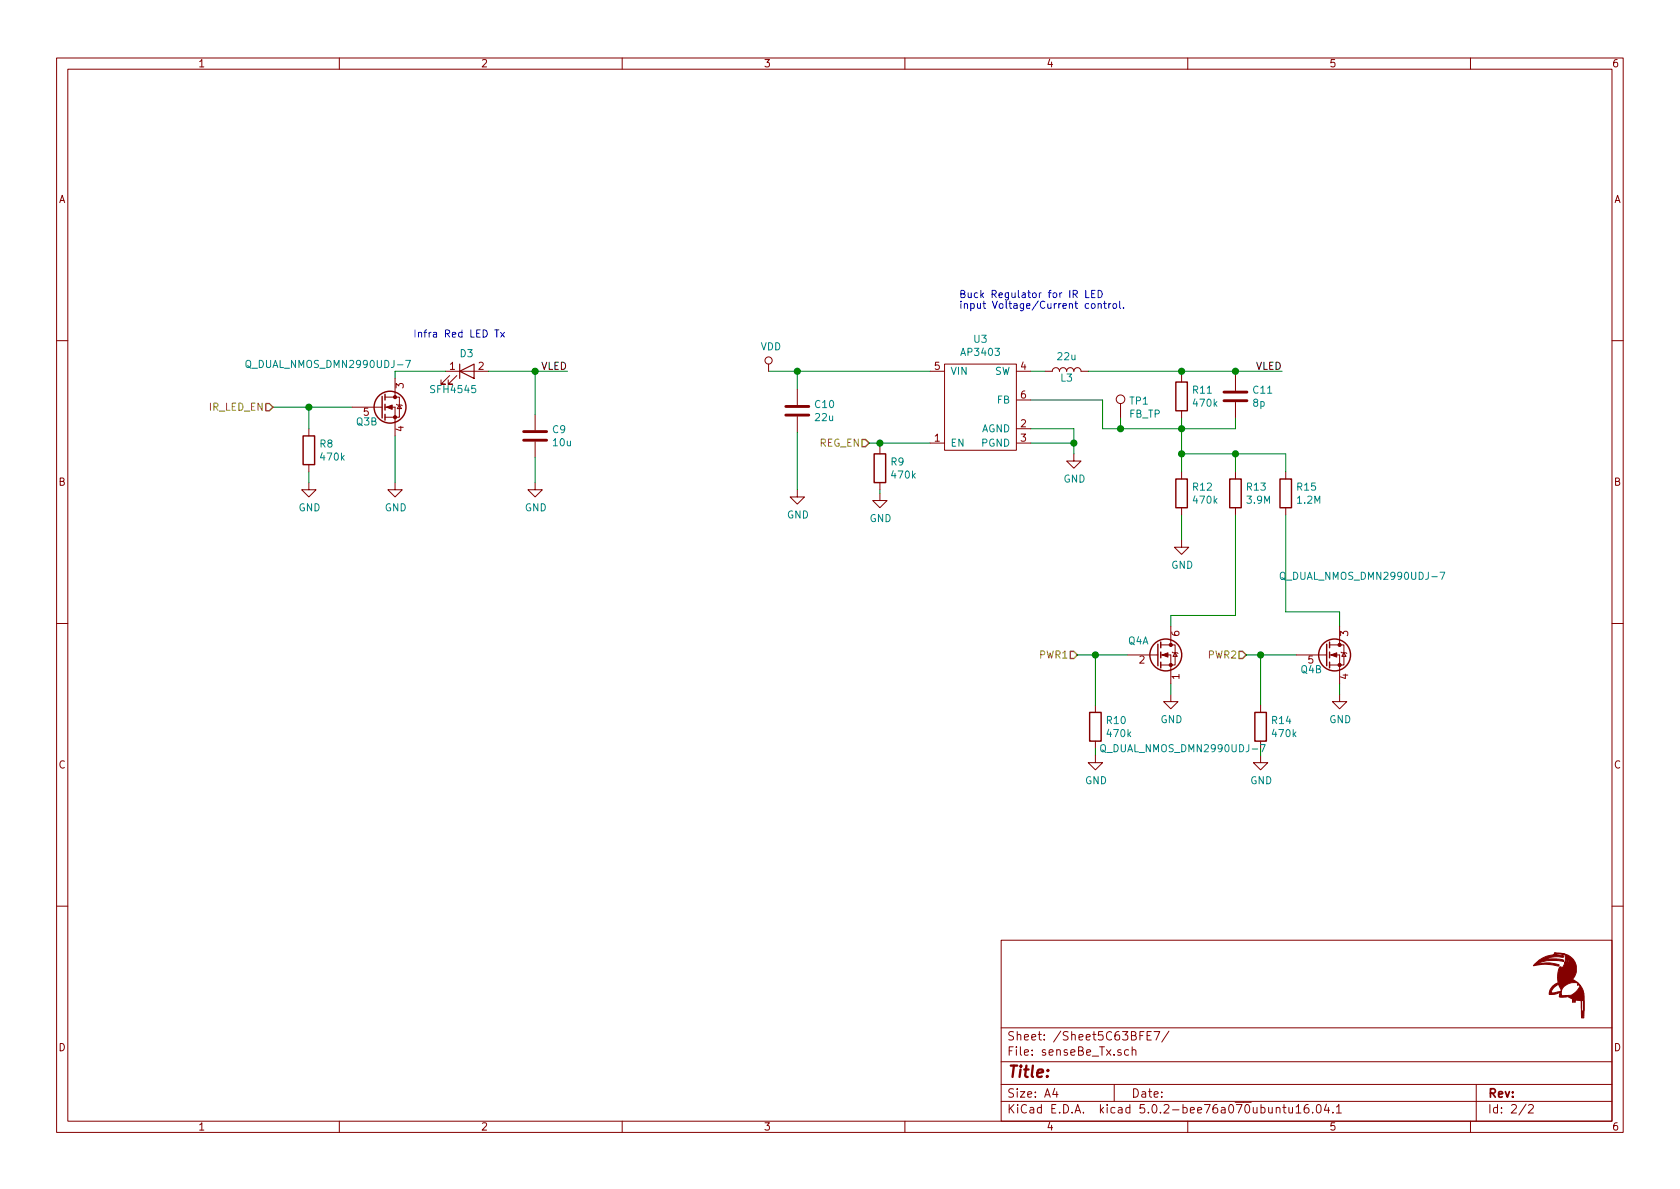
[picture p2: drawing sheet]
EESchema Schematic File Version 4
LIBS:senseBe_rev2-cache
EELAYER 26 0
EELAYER END
$Descr A4 11693 8268
encoding utf-8
Sheet 2 2
Title ""
Date ""
Rev ""
Comp ""
Comment1 ""
Comment2 ""
Comment3 ""
Comment4 ""
$EndDescr
Text Notes 2875 2350 0    50   ~ 0
Infra Red LED Tx
$Comp
L senseBe_rev1-rescue:AP3403-AP3403_LED_test-Ap3403_LED_test-rescue-senseBeTx_rev3-rescue-senseBe_rev1-rescue U?
U 1 1
P 6825 2825
AR Path="/5C8021A4" Ref="U?"  Part="1" 
AR Path="/5C63BFE8/5C8021A4" Ref="U3"  Part="1" 
F 0 "U3" H 6825 3300 50  0000 C CNN
F 1 "AP3403" H 6825 3209 50  0000 C CNN
F 2 "senseBe_rev2_fp:AP3403_U-DFN1616-6(Type G)" H 6825 2675 50  0001 C CNN
F 3 "" H 6825 2675 50  0001 C CNN
	1    6825 2825
	1    0    0    -1  
$EndComp
$Comp
L senseBe_rev1-rescue:R-AP3403_LED_test-Ap3403_LED_test-rescue-senseBeTx_rev3-rescue-senseBe_rev1-rescue R?
U 1 1
P 8225 2750
AR Path="/5C8021AB" Ref="R?"  Part="1" 
AR Path="/5C63BFE8/5C8021AB" Ref="R11"  Part="1" 
F 0 "R11" H 8295 2796 50  0000 L CNN
F 1 "470k" H 8295 2705 50  0000 L CNN
F 2 "senseBe_rev2_fp:R_0603_HandSoldering" V 8155 2750 50  0001 C CNN
F 3 "~" H 8225 2750 50  0001 C CNN
	1    8225 2750
	1    0    0    -1  
$EndComp
$Comp
L senseBe_rev1-rescue:C-AP3403_LED_test-Ap3403_LED_test-rescue-senseBeTx_rev3-rescue-senseBe_rev1-rescue C?
U 1 1
P 5550 2850
AR Path="/5C8021B2" Ref="C?"  Part="1" 
AR Path="/5C63BFE8/5C8021B2" Ref="C10"  Part="1" 
F 0 "C10" H 5665 2896 50  0000 L CNN
F 1 "22u" H 5665 2805 50  0000 L CNN
F 2 "senseBe_rev2_fp:C_0805_HandSoldering" H 5588 2700 50  0001 C CNN
F 3 "~" H 5550 2850 50  0001 C CNN
	1    5550 2850
	1    0    0    -1  
$EndComp
$Comp
L senseBe_rev1-rescue:GND-AP3403_LED_test-Ap3403_LED_test-rescue-senseBeTx_rev3-rescue-senseBe_rev1-rescue #PWR?
U 1 1
P 7475 3150
AR Path="/5C8021B9" Ref="#PWR?"  Part="1" 
AR Path="/5C63BFE8/5C8021B9" Ref="#PWR032"  Part="1" 
F 0 "#PWR032" H 7475 2900 50  0001 C CNN
F 1 "GND" H 7480 2977 50  0000 C CNN
F 2 "" H 7475 3150 50  0001 C CNN
F 3 "" H 7475 3150 50  0001 C CNN
	1    7475 3150
	1    0    0    -1  
$EndComp
$Comp
L senseBe_rev1-rescue:LED-AP3403_LED_test-Ap3403_LED_test-rescue-senseBeTx_rev3-rescue-senseBe_rev1-rescue D?
U 1 1
P 3250 2575
AR Path="/5C8021C6" Ref="D?"  Part="1" 
AR Path="/5C63BFE8/5C8021C6" Ref="D3"  Part="1" 
F 0 "D3" H 3300 2700 50  0000 R CNN
F 1 "SFH4545" H 3325 2450 50  0000 R CNN
F 2 "LED_THT:LED_D5.0mm" H 3250 2575 50  0001 C CNN
F 3 "~" H 3250 2575 50  0001 C CNN
	1    3250 2575
	1    0    0    -1  
$EndComp
$Comp
L senseBe_rev1-rescue:GND-AP3403_LED_test-Ap3403_LED_test-rescue-senseBeTx_rev3-rescue-senseBe_rev1-rescue #PWR?
U 1 1
P 5550 3400
AR Path="/5C8021CD" Ref="#PWR?"  Part="1" 
AR Path="/5C63BFE8/5C8021CD" Ref="#PWR030"  Part="1" 
F 0 "#PWR030" H 5550 3150 50  0001 C CNN
F 1 "GND" H 5555 3227 50  0000 C CNN
F 2 "" H 5550 3400 50  0001 C CNN
F 3 "" H 5550 3400 50  0001 C CNN
	1    5550 3400
	1    0    0    -1  
$EndComp
Wire Wire Line
	5550 3000 5550 3400
Wire Wire Line
	5350 2575 5550 2575
Wire Wire Line
	5550 2575 5550 2700
Wire Wire Line
	7175 2975 7475 2975
$Comp
L senseBe_rev1-rescue:L-AP3403_LED_test-Ap3403_LED_test-rescue-senseBeTx_rev3-rescue-senseBe_rev1-rescue L?
U 1 1
P 7425 2575
AR Path="/5C8021D8" Ref="L?"  Part="1" 
AR Path="/5C63BFE8/5C8021D8" Ref="L3"  Part="1" 
F 0 "L3" V 7375 2575 50  0000 C CNN
F 1 "22u" V 7524 2575 50  0000 C CNN
F 2 "Inductor_THT:L_Radial_D12.0mm_P5.00mm_Fastron_11P" H 7425 2575 50  0001 C CNN
F 3 "~" H 7425 2575 50  0001 C CNN
	1    7425 2575
	0    -1   -1   0   
$EndComp
Wire Wire Line
	7175 2575 7275 2575
Wire Wire Line
	8225 2575 8225 2600
Wire Wire Line
	7575 2575 8225 2575
$Comp
L senseBe_rev1-rescue:C-AP3403_LED_test-Ap3403_LED_test-rescue-senseBeTx_rev3-rescue-senseBe_rev1-rescue C?
U 1 1
P 8600 2750
AR Path="/5C8021E2" Ref="C?"  Part="1" 
AR Path="/5C63BFE8/5C8021E2" Ref="C11"  Part="1" 
F 0 "C11" H 8715 2796 50  0000 L CNN
F 1 "8p" H 8715 2705 50  0000 L CNN
F 2 "senseBe_rev2_fp:C_0805_HandSoldering" H 8638 2600 50  0001 C CNN
F 3 "~" H 8600 2750 50  0001 C CNN
	1    8600 2750
	1    0    0    -1  
$EndComp
Wire Wire Line
	8225 2575 8600 2575
Wire Wire Line
	8600 2575 8600 2600
Connection ~ 8225 2575
Text Label 8925 2575 2    50   ~ 0
VLED
Wire Wire Line
	7175 2775 7675 2775
Wire Wire Line
	7675 2775 7675 2975
Wire Wire Line
	7675 2975 7800 2975
Wire Wire Line
	8225 2975 8225 2900
Wire Wire Line
	8225 2975 8600 2975
Wire Wire Line
	8600 2975 8600 2900
Connection ~ 8225 2975
$Comp
L senseBe_rev1-rescue:R-AP3403_LED_test-Ap3403_LED_test-rescue-senseBeTx_rev3-rescue-senseBe_rev1-rescue R?
U 1 1
P 8225 3425
AR Path="/5C8021F4" Ref="R?"  Part="1" 
AR Path="/5C63BFE8/5C8021F4" Ref="R12"  Part="1" 
F 0 "R12" H 8295 3471 50  0000 L CNN
F 1 "470k" H 8295 3380 50  0000 L CNN
F 2 "senseBe_rev2_fp:R_0603_HandSoldering" V 8155 3425 50  0001 C CNN
F 3 "~" H 8225 3425 50  0001 C CNN
	1    8225 3425
	1    0    0    -1  
$EndComp
Wire Wire Line
	8225 3575 8225 3750
$Comp
L senseBe_rev1-rescue:GND-AP3403_LED_test-Ap3403_LED_test-rescue-senseBeTx_rev3-rescue-senseBe_rev1-rescue #PWR?
U 1 1
P 8225 3750
AR Path="/5C8021FC" Ref="#PWR?"  Part="1" 
AR Path="/5C63BFE8/5C8021FC" Ref="#PWR035"  Part="1" 
F 0 "#PWR035" H 8225 3500 50  0001 C CNN
F 1 "GND" H 8230 3577 50  0000 C CNN
F 2 "" H 8225 3750 50  0001 C CNN
F 3 "" H 8225 3750 50  0001 C CNN
	1    8225 3750
	1    0    0    -1  
$EndComp
$Comp
L senseBe_rev1-rescue:R-AP3403_LED_test-Ap3403_LED_test-rescue-senseBeTx_rev3-rescue-senseBe_rev1-rescue R?
U 1 1
P 8600 3425
AR Path="/5C802202" Ref="R?"  Part="1" 
AR Path="/5C63BFE8/5C802202" Ref="R13"  Part="1" 
F 0 "R13" H 8670 3471 50  0000 L CNN
F 1 "3.9M" H 8670 3380 50  0000 L CNN
F 2 "senseBe_rev2_fp:R_0603_HandSoldering" V 8530 3425 50  0001 C CNN
F 3 "~" H 8600 3425 50  0001 C CNN
	1    8600 3425
	1    0    0    -1  
$EndComp
$Comp
L senseBe_rev1-rescue:C-AP3403_LED_test-Ap3403_LED_test-rescue-senseBeTx_rev3-rescue-senseBe_rev1-rescue C?
U 1 1
P 3725 3025
AR Path="/5C802209" Ref="C?"  Part="1" 
AR Path="/5C63BFE8/5C802209" Ref="C9"  Part="1" 
F 0 "C9" H 3840 3071 50  0000 L CNN
F 1 "10u" H 3840 2980 50  0000 L CNN
F 2 "senseBe_rev2_fp:C_0603_HandSoldering" H 3763 2875 50  0001 C CNN
F 3 "~" H 3725 3025 50  0001 C CNN
	1    3725 3025
	1    0    0    -1  
$EndComp
$Comp
L senseBe_rev1-rescue:GND-AP3403_LED_test-Ap3403_LED_test-rescue-senseBeTx_rev3-rescue-senseBe_rev1-rescue #PWR?
U 1 1
P 3725 3350
AR Path="/5C802210" Ref="#PWR?"  Part="1" 
AR Path="/5C63BFE8/5C802210" Ref="#PWR028"  Part="1" 
F 0 "#PWR028" H 3725 3100 50  0001 C CNN
F 1 "GND" H 3730 3177 50  0000 C CNN
F 2 "" H 3725 3350 50  0001 C CNN
F 3 "" H 3725 3350 50  0001 C CNN
	1    3725 3350
	1    0    0    -1  
$EndComp
$Comp
L senseBe_rev1-rescue:R-AP3403_LED_test-Ap3403_LED_test-rescue-senseBeTx_rev3-rescue-senseBe_rev1-rescue R?
U 1 1
P 8950 3425
AR Path="/5C802216" Ref="R?"  Part="1" 
AR Path="/5C63BFE8/5C802216" Ref="R15"  Part="1" 
F 0 "R15" H 9020 3471 50  0000 L CNN
F 1 "1.2M" H 9020 3380 50  0000 L CNN
F 2 "senseBe_rev2_fp:R_0603_HandSoldering" V 8880 3425 50  0001 C CNN
F 3 "~" H 8950 3425 50  0001 C CNN
	1    8950 3425
	1    0    0    -1  
$EndComp
$Comp
L senseBe_rev1-rescue:GND-AP3403_LED_test-Ap3403_LED_test-rescue-senseBeTx_rev3-rescue-senseBe_rev1-rescue #PWR?
U 1 1
P 8150 4825
AR Path="/5C802224" Ref="#PWR?"  Part="1" 
AR Path="/5C63BFE8/5C802224" Ref="#PWR034"  Part="1" 
F 0 "#PWR034" H 8150 4575 50  0001 C CNN
F 1 "GND" H 8155 4652 50  0000 C CNN
F 2 "" H 8150 4825 50  0001 C CNN
F 3 "" H 8150 4825 50  0001 C CNN
	1    8150 4825
	1    0    0    -1  
$EndComp
Wire Wire Line
	8150 4750 8150 4825
$Comp
L senseBe_rev1-rescue:GND-AP3403_LED_test-Ap3403_LED_test-rescue-senseBeTx_rev3-rescue-senseBe_rev1-rescue #PWR?
U 1 1
P 9325 4825
AR Path="/5C80222B" Ref="#PWR?"  Part="1" 
AR Path="/5C63BFE8/5C80222B" Ref="#PWR037"  Part="1" 
F 0 "#PWR037" H 9325 4575 50  0001 C CNN
F 1 "GND" H 9330 4652 50  0000 C CNN
F 2 "" H 9325 4825 50  0001 C CNN
F 3 "" H 9325 4825 50  0001 C CNN
	1    9325 4825
	1    0    0    -1  
$EndComp
Wire Wire Line
	9325 4750 9325 4825
Wire Wire Line
	8150 4275 8150 4350
$Comp
L senseBe_rev1-rescue:GND-AP3403_LED_test-Ap3403_LED_test-rescue-senseBeTx_rev3-rescue-senseBe_rev1-rescue #PWR?
U 1 1
P 2750 3350
AR Path="/5C80223C" Ref="#PWR?"  Part="1" 
AR Path="/5C63BFE8/5C80223C" Ref="#PWR027"  Part="1" 
F 0 "#PWR027" H 2750 3100 50  0001 C CNN
F 1 "GND" H 2755 3177 50  0000 C CNN
F 2 "" H 2750 3350 50  0001 C CNN
F 3 "" H 2750 3350 50  0001 C CNN
	1    2750 3350
	1    0    0    -1  
$EndComp
Wire Wire Line
	2750 3025 2750 3350
Wire Wire Line
	3725 3175 3725 3350
Wire Wire Line
	3725 2875 3725 2575
Text Label 3950 2575 2    50   ~ 0
VLED
$Comp
L senseBe_rev1-rescue:R-AP3403_LED_test-Ap3403_LED_test-rescue-senseBeTx_rev3-rescue-senseBe_rev1-rescue R?
U 1 1
P 6125 3250
AR Path="/5C802247" Ref="R?"  Part="1" 
AR Path="/5C63BFE8/5C802247" Ref="R9"  Part="1" 
F 0 "R9" H 6195 3296 50  0000 L CNN
F 1 "470k" H 6195 3205 50  0000 L CNN
F 2 "senseBe_rev2_fp:R_0603_HandSoldering" V 6055 3250 50  0001 C CNN
F 3 "~" H 6125 3250 50  0001 C CNN
	1    6125 3250
	1    0    0    -1  
$EndComp
$Comp
L senseBe_rev1-rescue:GND-AP3403_LED_test-Ap3403_LED_test-rescue-senseBeTx_rev3-rescue-senseBe_rev1-rescue #PWR?
U 1 1
P 6125 3425
AR Path="/5C80224E" Ref="#PWR?"  Part="1" 
AR Path="/5C63BFE8/5C80224E" Ref="#PWR031"  Part="1" 
F 0 "#PWR031" H 6125 3175 50  0001 C CNN
F 1 "GND" H 6130 3252 50  0000 C CNN
F 2 "" H 6125 3425 50  0001 C CNN
F 3 "" H 6125 3425 50  0001 C CNN
	1    6125 3425
	1    0    0    -1  
$EndComp
Wire Wire Line
	6125 3400 6125 3425
Wire Wire Line
	6125 3100 6125 3075
Wire Wire Line
	6125 3075 6475 3075
$Comp
L senseBe_rev1-rescue:R-AP3403_LED_test-Ap3403_LED_test-rescue-senseBeTx_rev3-rescue-senseBe_rev1-rescue R?
U 1 1
P 7625 5050
AR Path="/5C802257" Ref="R?"  Part="1" 
AR Path="/5C63BFE8/5C802257" Ref="R10"  Part="1" 
F 0 "R10" H 7695 5096 50  0000 L CNN
F 1 "470k" H 7695 5005 50  0000 L CNN
F 2 "senseBe_rev2_fp:R_0603_HandSoldering" V 7555 5050 50  0001 C CNN
F 3 "~" H 7625 5050 50  0001 C CNN
	1    7625 5050
	1    0    0    -1  
$EndComp
Wire Wire Line
	7625 5200 7625 5250
$Comp
L senseBe_rev1-rescue:GND-AP3403_LED_test-Ap3403_LED_test-rescue-senseBeTx_rev3-rescue-senseBe_rev1-rescue #PWR?
U 1 1
P 7625 5250
AR Path="/5C802260" Ref="#PWR?"  Part="1" 
AR Path="/5C63BFE8/5C802260" Ref="#PWR033"  Part="1" 
F 0 "#PWR033" H 7625 5000 50  0001 C CNN
F 1 "GND" H 7630 5077 50  0000 C CNN
F 2 "" H 7625 5250 50  0001 C CNN
F 3 "" H 7625 5250 50  0001 C CNN
	1    7625 5250
	1    0    0    -1  
$EndComp
$Comp
L senseBe_rev1-rescue:R-AP3403_LED_test-Ap3403_LED_test-rescue-senseBeTx_rev3-rescue-senseBe_rev1-rescue R?
U 1 1
P 8775 5050
AR Path="/5C802266" Ref="R?"  Part="1" 
AR Path="/5C63BFE8/5C802266" Ref="R14"  Part="1" 
F 0 "R14" H 8845 5096 50  0000 L CNN
F 1 "470k" H 8845 5005 50  0000 L CNN
F 2 "senseBe_rev2_fp:R_0603_HandSoldering" V 8705 5050 50  0001 C CNN
F 3 "~" H 8775 5050 50  0001 C CNN
	1    8775 5050
	1    0    0    -1  
$EndComp
Wire Wire Line
	8775 4900 8775 4550
Wire Wire Line
	8775 4550 9025 4550
$Comp
L senseBe_rev1-rescue:GND-AP3403_LED_test-Ap3403_LED_test-rescue-senseBeTx_rev3-rescue-senseBe_rev1-rescue #PWR?
U 1 1
P 8775 5250
AR Path="/5C80226F" Ref="#PWR?"  Part="1" 
AR Path="/5C63BFE8/5C80226F" Ref="#PWR036"  Part="1" 
F 0 "#PWR036" H 8775 5000 50  0001 C CNN
F 1 "GND" H 8780 5077 50  0000 C CNN
F 2 "" H 8775 5250 50  0001 C CNN
F 3 "" H 8775 5250 50  0001 C CNN
	1    8775 5250
	1    0    0    -1  
$EndComp
$Comp
L senseBe_rev1-rescue:R-AP3403_LED_test-Ap3403_LED_test-rescue-senseBeTx_rev3-rescue-senseBe_rev1-rescue R?
U 1 1
P 2150 3125
AR Path="/5C802275" Ref="R?"  Part="1" 
AR Path="/5C63BFE8/5C802275" Ref="R8"  Part="1" 
F 0 "R8" H 2220 3171 50  0000 L CNN
F 1 "470k" H 2220 3080 50  0000 L CNN
F 2 "senseBe_rev2_fp:R_0603_HandSoldering" V 2080 3125 50  0001 C CNN
F 3 "~" H 2150 3125 50  0001 C CNN
	1    2150 3125
	1    0    0    -1  
$EndComp
Wire Wire Line
	2150 2975 2150 2825
Wire Wire Line
	2150 2825 2450 2825
$Comp
L senseBe_rev1-rescue:GND-AP3403_LED_test-Ap3403_LED_test-rescue-senseBeTx_rev3-rescue-senseBe_rev1-rescue #PWR?
U 1 1
P 2150 3350
AR Path="/5C80227E" Ref="#PWR?"  Part="1" 
AR Path="/5C63BFE8/5C80227E" Ref="#PWR026"  Part="1" 
F 0 "#PWR026" H 2150 3100 50  0001 C CNN
F 1 "GND" H 2155 3177 50  0000 C CNN
F 2 "" H 2150 3350 50  0001 C CNN
F 3 "" H 2150 3350 50  0001 C CNN
	1    2150 3350
	1    0    0    -1  
$EndComp
Wire Wire Line
	2150 3275 2150 3350
Wire Wire Line
	7625 4550 7850 4550
$Comp
L senseBe_rev1-rescue:Test_Point-AP3403_LED_test-Ap3403_LED_test-rescue-senseBeTx_rev3-rescue-senseBe_rev1-rescue TP?
U 1 1
P 7800 2900
AR Path="/5C802286" Ref="TP?"  Part="1" 
AR Path="/5C63BFE8/5C802286" Ref="TP1"  Part="1" 
F 0 "TP1" H 7858 3020 50  0000 L CNN
F 1 "FB_TP" H 7858 2929 50  0000 L CNN
F 2 "senseBe_rev2_fp:Measurement_Point_Round-SMD-Pad_Small" H 8000 2900 50  0001 C CNN
F 3 "~" H 8000 2900 50  0001 C CNN
	1    7800 2900
	1    0    0    -1  
$EndComp
Wire Wire Line
	7800 2900 7800 2975
Connection ~ 7800 2975
Wire Wire Line
	7800 2975 8225 2975
$Comp
L senseBe_rev1-rescue:VDD-senseBeRx_rev1-senseBeTx_rev3-rescue-senseBe_rev1-rescue #PWR?
U 1 1
P 5350 2575
AR Path="/5C802290" Ref="#PWR?"  Part="1" 
AR Path="/5C63BFE8/5C802290" Ref="#PWR029"  Part="1" 
F 0 "#PWR029" H 5350 2425 50  0001 C CNN
F 1 "VDD" H 5367 2748 50  0000 C CNN
F 2 "" H 5350 2575 60  0000 C CNN
F 3 "" H 5350 2575 60  0000 C CNN
	1    5350 2575
	1    0    0    -1  
$EndComp
Wire Wire Line
	3400 2575 3725 2575
Wire Wire Line
	2750 2625 2750 2575
Wire Wire Line
	2750 2575 3100 2575
Wire Wire Line
	8775 5200 8775 5250
Wire Wire Line
	7475 2975 7475 3075
Wire Wire Line
	7175 3075 7475 3075
Connection ~ 7475 3075
Wire Wire Line
	7475 3075 7475 3150
Wire Wire Line
	6475 2575 5550 2575
Connection ~ 5550 2575
Wire Wire Line
	8225 2975 8225 3150
Wire Wire Line
	8600 3575 8600 4275
Wire Wire Line
	8600 4275 8150 4275
Wire Wire Line
	8950 3275 8950 3150
Wire Wire Line
	8950 3150 8600 3150
Connection ~ 8225 3150
Wire Wire Line
	8225 3150 8225 3275
Wire Wire Line
	8600 3275 8600 3150
Connection ~ 8600 3150
Wire Wire Line
	8600 3150 8225 3150
Text Notes 6675 2150 0    50   ~ 0
Buck Regulator for IR LED\ninput Voltage/Current control.
Wire Wire Line
	3950 2575 3725 2575
Connection ~ 3725 2575
Wire Wire Line
	1900 2825 2150 2825
Connection ~ 2150 2825
Wire Wire Line
	8925 2575 8600 2575
Connection ~ 8600 2575
$Comp
L senseBe_rev1-rescue:LOGO-senseBeRx_rev1-senseBeRx_rev2-rescue-senseBeRx_rev3-rescue-senseBe_rev1-rescue #G?
U 1 1
P 10850 6850
AR Path="/5C815A89" Ref="#G?"  Part="1" 
AR Path="/5C63BFE8/5C815A89" Ref="#G2"  Part="1" 
F 0 "#G2" H 10850 6652 60  0001 C CNN
F 1 "LOGO" H 10850 7048 60  0001 C CNN
F 2 "sense_rev3_fp:LOGO" H 10850 6850 60  0001 C CNN
F 3 "" H 10850 6850 60  0001 C CNN
	1    10850 6850
	1    0    0    -1  
$EndComp
Text HLabel 1900 2825 0    50   Input ~ 0
IR_LED_EN
Text HLabel 6050 3075 0    50   Input ~ 0
REG_EN
Wire Wire Line
	6050 3075 6125 3075
Connection ~ 6125 3075
Text HLabel 7500 4550 0    50   Input ~ 0
PWR1
Text HLabel 8675 4550 0    50   Input ~ 0
PWR2
Wire Wire Line
	7500 4550 7625 4550
Connection ~ 7625 4550
Wire Wire Line
	8675 4550 8775 4550
Wire Wire Line
	7625 4550 7625 4900
Connection ~ 8775 4550
Wire Wire Line
	8950 4250 9325 4250
Wire Wire Line
	8950 3575 8950 4250
Wire Wire Line
	9325 4250 9325 4350
$Comp
L q_dual_nmos_g1s2g2d2s1d1:Q_DUAL_NMOS_DMN2990UDJ-7 Q?
U 2 1
P 2650 2825
AR Path="/5C6E9E9B" Ref="Q?"  Part="2" 
AR Path="/5C63BFE8/5C6E9E9B" Ref="Q3"  Part="2" 
F 0 "Q3" H 2475 2725 50  0000 L CNN
F 1 "Q_DUAL_NMOS_DMN2990UDJ-7" H 1700 3125 50  0000 L CNN
F 2 "senseBe_rev2_fp:DMN2990UDJ-7" H 2850 2825 50  0001 C CNN
F 3 "~" H 2850 2825 50  0001 C CNN
	2    2650 2825
	1    0    0    -1  
$EndComp
$Comp
L q_dual_nmos_g1s2g2d2s1d1:Q_DUAL_NMOS_DMN2990UDJ-7 Q?
U 2 1
P 9225 4550
AR Path="/5C6EB2FB" Ref="Q?"  Part="2" 
AR Path="/5C63BFE8/5C6EB2FB" Ref="Q4"  Part="2" 
F 0 "Q4" H 9050 4450 50  0000 L CNN
F 1 "Q_DUAL_NMOS_DMN2990UDJ-7" H 8900 5100 50  0000 L CNN
F 2 "senseBe_rev2_fp:DMN2990UDJ-7" H 9425 4550 50  0001 C CNN
F 3 "~" H 9425 4550 50  0001 C CNN
	2    9225 4550
	1    0    0    -1  
$EndComp
$Comp
L q_dual_nmos_g1s2g2d2s1d1:Q_DUAL_NMOS_DMN2990UDJ-7 Q?
U 1 1
P 8050 4550
AR Path="/5C6F3100" Ref="Q?"  Part="1" 
AR Path="/5C63BFE8/5C6F3100" Ref="Q4"  Part="1" 
F 0 "Q4" H 7850 4650 50  0000 L CNN
F 1 "Q_DUAL_NMOS_DMN2990UDJ-7" H 7650 3900 50  0000 L CNN
F 2 "senseBe_rev2_fp:DMN2990UDJ-7" H 8250 4550 50  0001 C CNN
F 3 "~" H 8250 4550 50  0001 C CNN
	1    8050 4550
	1    0    0    -1  
$EndComp
$EndSCHEMATC
